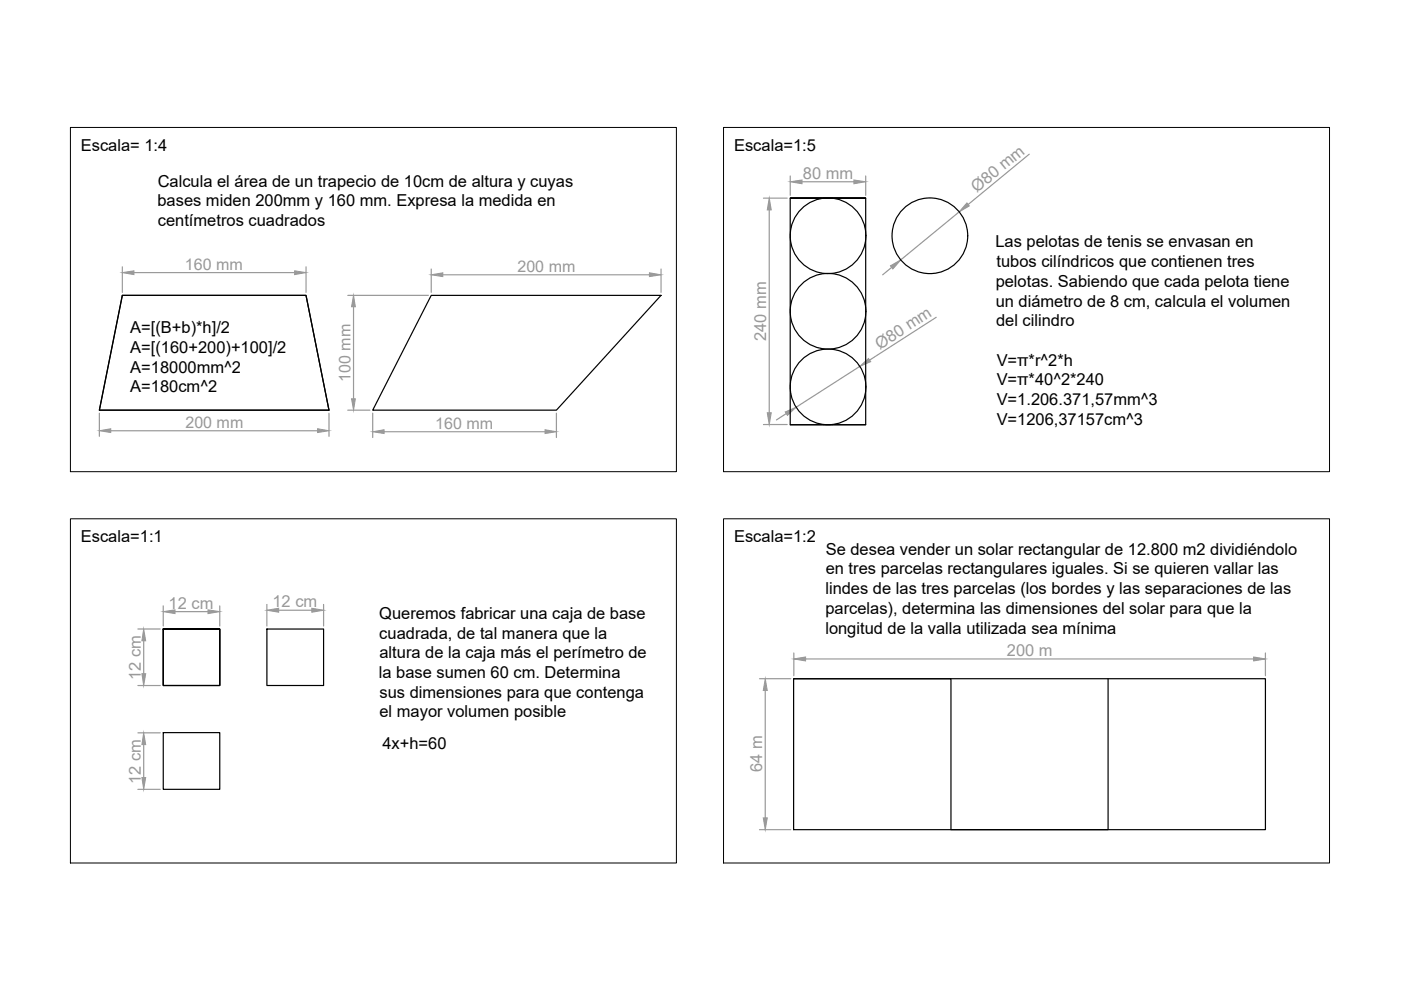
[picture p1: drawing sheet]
<svg xmlns="http://www.w3.org/2000/svg" width="297mm" height="210mm" viewBox="0 0 297 210" stroke-linecap="round" stroke-linejoin="round" font-family="sans-serif">
<!-- layer: 0 -->
<path d="M14.9 27h128.5v73h-128.5zM153.4 27h128.5v73h-128.5zM14.9 110h128.5v73h-128.5zM153.4 110h128.5v73h-128.5z" fill="none" stroke="#000" stroke-width=".21"/>
<!-- layer: cotas -->
<g fill="none" stroke="#989898" stroke-width=".25">
<path d="M167.5 37.3v4.1M170 38.5h11M183.5 37.3v4.1M218.2 32.7l-12.9 10.7M25.9 56.6v5.4M28.4 57.8h34.1M64.9 56.6v5.4M91.4 57v5M93.9 58.3h43.8M140.2 57v5M161.9 42h5M163.1 44.5v43"/>
<path d="M189 56.7l-1.9 1.6M203.4 44.9l-12.4 10.2M73.7 62.6h17.1M75 65v19.6M182.3 77.7l-13.5 8.6M198.5 67.3l-14.1 9M21.1 87.6v4.9M23.5 91.3h43.8M69.8 87.6v4.9M73.7 87h4.7M79 87.6v5.2M81.4 91.5h34.2"/>
<path d="M118 87.6v5.2M161.9 90h5M166.7 87.7l-2.1 1.3M29.2 133.4h4.8M30.5 135.9v6.9M34.6 128.5v4.2M37.1 129.7h7M46.6 128.5v4.2M56.6 128.2v4.5M59.1 129.4h7M68.6 128.2v4.5M168.3 138.4v4.9"/>
<path d="M170.8 139.7h95M268.3 138.4v4.9M29.2 155.4h4.8M29.2 145.3h4.8M30.5 157.9v7M161 143.9h6.7M162.2 146.4v27M29.2 167.4h4.8M161 175.9h6.7"/>
</g>
<g fill="#989898" stroke="#989898" stroke-width=".21">
<path d="M168.3 139.7l2.5-.4v.8z"/>
<path d="M265.8 139.3l2.5 .4-2.5 .4z"/>
<path d="M162.2 143.9l.5 2.5h-.9z"/>
<path d="M161.8 173.4h.9l-.5 2.5z"/>
<path d="M34.6 129.7l2.5-.4v.8z"/>
<path d="M44.1 129.3l2.5 .4-2.5 .4z"/>
<path d="M56.6 129.4l2.5-.4v.8z"/>
<path d="M66.1 129l2.5 .4-2.5 .4z"/>
<path d="M30.5 155.4l.4 2.5h-.8z"/>
<path d="M30.1 164.9h.8l-.4 2.5z"/>
<path d="M30.1 142.8h.8l-.4 2.5z"/>
<path d="M30.5 133.4l.4 2.5h-.8z"/>
<path d="M167.5 38.5l2.5-.3v.8z"/>
<path d="M181 38.2l2.5 .3-2.5 .5z"/>
<path d="M163.1 42l.4 2.5h-.8z"/>
<path d="M162.7 87.5h.8l-.4 2.5z"/>
<path d="M166.5 87.3l2.3-1-1.9 1.8z"/>
<path d="M182.3 77.7l1.8-1.7 .5 .7z"/>
<path d="M188.8 56.4l2.2-1.3-1.7 1.9z"/>
<path d="M205 43l.5 .7-2.1 1.2z"/>
<path d="M25.9 57.8l2.5-.4v.8z"/>
<path d="M62.5 57.4l2.4 .4-2.4 .4z"/>
<path d="M91.4 58.3l2.5-.5v.8z"/>
<path d="M137.7 57.8l2.5 .5-2.5 .3z"/>
<path d="M67.3 90.9l2.5 .4-2.5 .4z"/>
<path d="M21.1 91.3l2.4-.4v.8z"/>
<path d="M74.5 84.6h.8l-.3 2.4z"/>
<path d="M75 62.6l.3 2.4h-.8z"/>
<path d="M79 91.5l2.4-.4v.8z"/>
<path d="M115.6 91.1l2.4 .4-2.4 .4z"/>
</g>
<!-- layer: 0 -->
<g fill="none" stroke="#000" stroke-width=".25">
<path d="M167.5 42h16v48.1h-16v-48.1h16M25.9 62.6h39l4.9 24.4h-48.7zM91.4 62.6h48.8l-22.2 24.4h-39zM167.5 90.1h16M34.6 133.4h12v11.9h-12v-11.9v11.9h12v-11.9zM56.6 133.4h12v11.9h-12zM34.6 155.3h12v12.1h-12zM168.3 143.9h100v32h-100zM168.3 143.9h33.3v32h33.3v-32"/>
<circle cx="175.6" cy="50" r="8"/>
<circle cx="197.2" cy="50" r="8"/>
<circle cx="175.6" cy="66" r="8"/>
<circle cx="175.6" cy="82" r="8"/>
</g>
<g font-size="3.5">
<text x="17.1" y="32">Escala= 1:4</text>
<text x="155.6" y="32">Escala=1:5</text>
<text x="33.4" y="39.6">Calcula el área de un trapecio de 10cm de altura y cuyas</text>
<text x="33.4" y="43.7">bases miden 200mm y 160 mm. Expresa la medida en</text>
<text x="33.5" y="47.9">centímetros cuadrados</text>
<text x="211.1" y="52.5">Las pelotas de tenis se envasan en</text>
<text x="211.3" y="56.6">tubos cilíndricos que contienen tres</text>
<text x="211.1" y="60.8">pelotas. Sabiendo que cada pelota tiene</text>
<text x="211.1" y="65">un diámetro de 8 cm, calcula el volumen</text>
<text x="27.6" y="70.6">A=[(B+b)*h]/2</text>
<text x="211.2" y="69.2">del cilindro</text>
<text x="27.6" y="74.8">A=[(160+200)+100]/2</text>
<text x="211.3" y="77.5">V=π*r^2*h</text>
<text x="27.6" y="79">A=18000mm^2</text>
<text x="27.6" y="83.2">A=180cm^2</text>
<text x="211.3" y="81.7">V=π*40^2*240</text>
<text x="211.3" y="85.9">V=1.206.371,57mm^3</text>
<text x="211.3" y="90.1">V=1206,37157cm^3</text>
<text x="17.1" y="115">Escala=1:1</text>
<text x="155.6" y="115">Escala=1:2</text>
<text x="175.1" y="117.6">Se desea vender un solar rectangular de 12.800 m2 dividiéndolo</text>
<text x="175" y="126">lindes de las tres parcelas (los bordes y las separaciones de las</text>
<text x="175.1" y="121.8">en tres parcelas rectangulares iguales. Si se quieren vallar las</text>
<text x="80.4" y="131.2">Queremos fabricar una caja de base</text>
<text x="175" y="130.2">parcelas), determina las dimensiones del solar para que la</text>
<text x="80.4" y="135.4">cuadrada, de tal manera que la</text>
<text x="175" y="134.4">longitud de la valla utilizada sea mínima</text>
<text x="80.3" y="143.8">la base sumen 60 cm. Determina</text>
<text x="80.5" y="139.6">altura de la caja más el perímetro de</text>
<text x="80.5" y="147.9">sus dimensiones para que contenga</text>
<text x="80.5" y="152.1">el mayor volumen posible</text>
<text x="81.1" y="158.8">4x+h=60</text>
</g>
<g font-size="3.5" fill="#989898">
<text x="170.3" y="37.9">80 mm</text>
<text x="207.1" y="40.9" transform="rotate(-39 207.1 40.9)">Ø80 mm</text>
<text x="162.4" y="72.3" transform="rotate(-90 162.4 72.3)">240 mm</text>
<text x="186.5" y="74.1" transform="rotate(-33 186.5 74.1)">Ø80 mm</text>
<text x="35.8" y="129">12 cm</text>
<text x="57.8" y="128.7">12 cm</text>
<text x="213.5" y="139">200 m</text>
<text x="29.8" y="144.2" transform="rotate(-90 29.8 144.2)">12 cm</text>
<text x="29.8" y="166.2" transform="rotate(-90 29.8 166.2)">12 cm</text>
<text x="161.6" y="163.7" transform="rotate(-90 161.6 163.7)">64 m</text>
</g>
<g font-size="3.4" fill="#989898">
<text x="39.2" y="57.2">160 mm</text>
<text x="109.7" y="57.6">200 mm</text>
<text x="74.3" y="81" transform="rotate(-90 74.3 81)">100 mm</text>
<text x="39.3" y="90.6">200 mm</text>
<text x="92.3" y="90.9">160 mm</text>
</g>
</svg>
